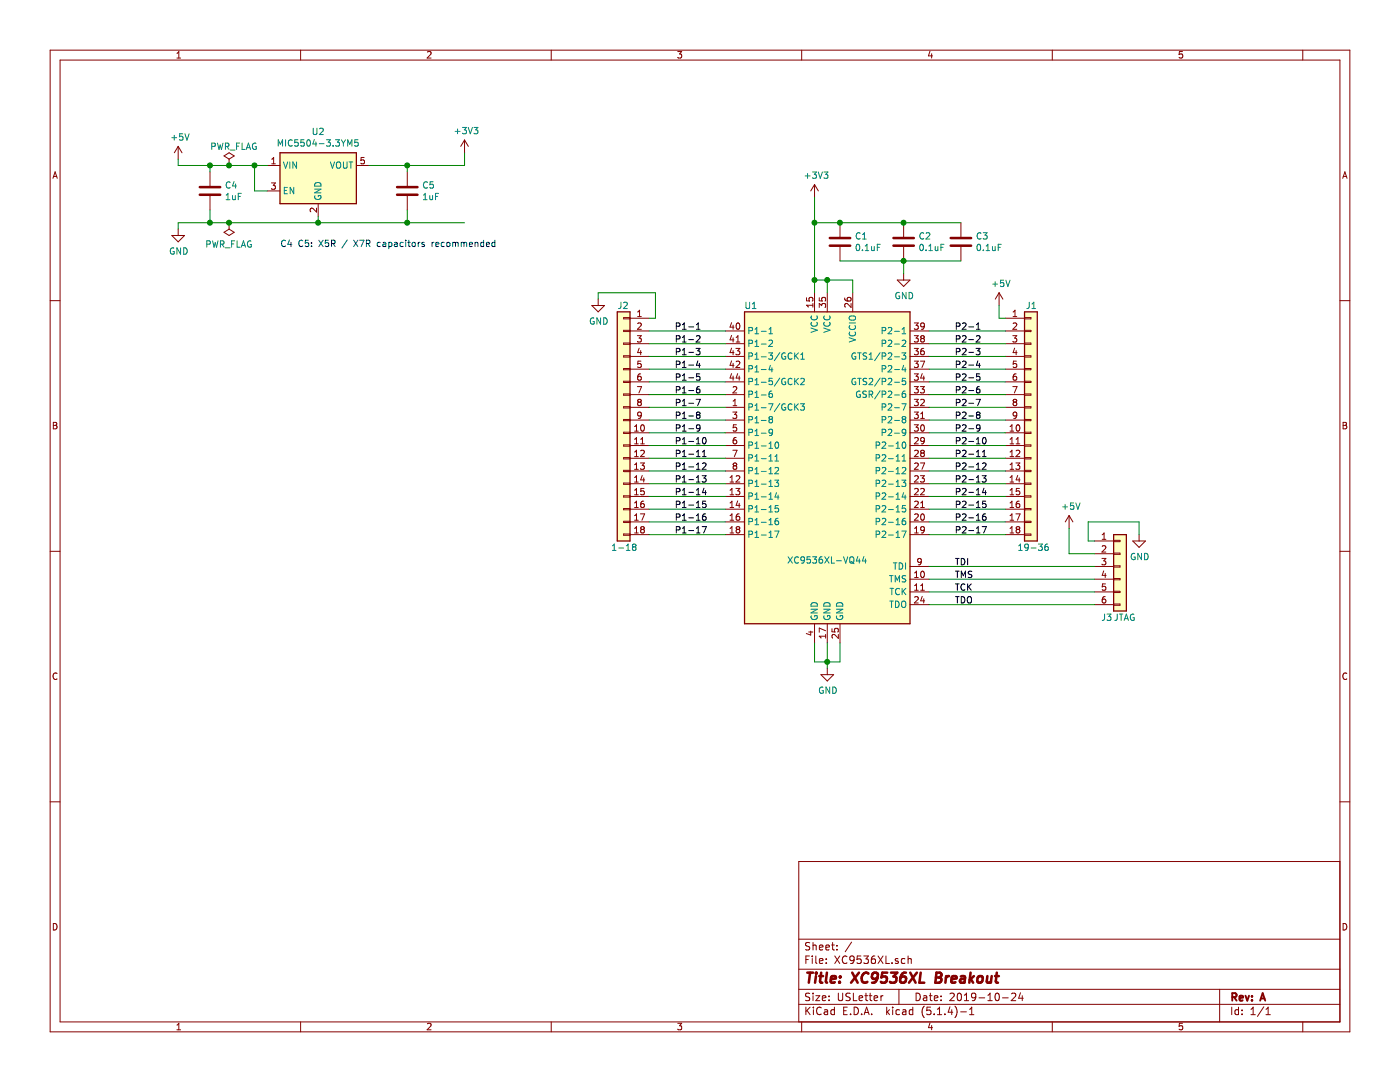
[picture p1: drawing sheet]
EESchema Schematic File Version 4
LIBS:XC9536XL-cache
EELAYER 30 0
EELAYER END
$Descr USLetter 11000 8500
encoding utf-8
Sheet 1 1
Title "XC9536XL Breakout"
Date "2019-10-24"
Rev "A"
Comp ""
Comment1 ""
Comment2 ""
Comment3 ""
Comment4 ""
$EndDescr
$Comp
L Connector_Generic:Conn_01x18 J1
U 1 1
P 8100 3300
F 0 "J1" H 8150 4200 50  0000 R CNN
F 1 "19-36" H 8250 2300 50  0000 R CNN
F 2 "Connector_PinHeader_2.54mm:PinHeader_1x18_P2.54mm_Vertical" H 8100 3300 50  0001 C CNN
F 3 "~" H 8100 3300 50  0001 C CNN
	1    8100 3300
	1    0    0    -1  
$EndComp
$Comp
L power:GND #PWR02
U 1 1
P 1400 1800
F 0 "#PWR02" H 1400 1550 50  0001 C CNN
F 1 "GND" H 1405 1627 50  0000 C CNN
F 2 "" H 1400 1800 50  0001 C CNN
F 3 "" H 1400 1800 50  0001 C CNN
	1    1400 1800
	1    0    0    -1  
$EndComp
$Comp
L Device:C C1
U 1 1
P 6600 1900
F 0 "C1" H 6715 1946 50  0000 L CNN
F 1 "0.1uF" H 6715 1855 50  0000 L CNN
F 2 "Capacitor_SMD:C_0603_1608Metric" H 6638 1750 50  0001 C CNN
F 3 "~" H 6600 1900 50  0001 C CNN
	1    6600 1900
	1    0    0    -1  
$EndComp
$Comp
L power:PWR_FLAG #FLG01
U 1 1
P 1800 1300
F 0 "#FLG01" H 1800 1375 50  0001 C CNN
F 1 "PWR_FLAG" H 1650 1450 50  0000 L CNN
F 2 "" H 1800 1300 50  0001 C CNN
F 3 "~" H 1800 1300 50  0001 C CNN
	1    1800 1300
	1    0    0    -1  
$EndComp
$Comp
L Device:C C2
U 1 1
P 7100 1900
F 0 "C2" H 7215 1946 50  0000 L CNN
F 1 "0.1uF" H 7215 1855 50  0000 L CNN
F 2 "Capacitor_SMD:C_0603_1608Metric" H 7138 1750 50  0001 C CNN
F 3 "~" H 7100 1900 50  0001 C CNN
	1    7100 1900
	1    0    0    -1  
$EndComp
$Comp
L xc9536xl-vq44:XC9536XL-VQ44 U1
U 1 1
P 6500 3500
F 0 "U1" H 5900 4600 50  0000 C CNN
F 1 "XC9536XL-VQ44" H 6500 2600 50  0000 C CNN
F 2 "Package_QFP:TQFP-44_10x10mm_P0.8mm" H 6500 3500 50  0001 C CNN
F 3 "" H 6500 3500 50  0001 C CNN
	1    6500 3500
	1    0    0    -1  
$EndComp
Wire Wire Line
	5100 2600 5700 2600
Wire Wire Line
	5100 2700 5700 2700
Wire Wire Line
	5100 2800 5700 2800
Wire Wire Line
	5100 2900 5700 2900
Wire Wire Line
	5100 3000 5700 3000
Wire Wire Line
	5100 3100 5700 3100
Wire Wire Line
	5100 3200 5700 3200
Wire Wire Line
	5100 3300 5700 3300
Wire Wire Line
	5100 3400 5700 3400
Wire Wire Line
	5100 3500 5700 3500
Wire Wire Line
	5100 3600 5700 3600
Wire Wire Line
	5100 3700 5700 3700
Wire Wire Line
	5100 3800 5700 3800
Wire Wire Line
	5100 3900 5700 3900
Wire Wire Line
	5100 4000 5700 4000
Wire Wire Line
	5100 4100 5700 4100
Wire Wire Line
	5100 4200 5700 4200
Wire Wire Line
	7300 2600 7900 2600
Wire Wire Line
	7300 2700 7900 2700
Wire Wire Line
	7300 2800 7900 2800
Wire Wire Line
	7300 2900 7900 2900
Wire Wire Line
	7300 3000 7900 3000
Wire Wire Line
	7300 3100 7900 3100
Wire Wire Line
	7300 3200 7900 3200
Wire Wire Line
	7300 3300 7900 3300
Wire Wire Line
	7300 3400 7900 3400
Wire Wire Line
	7300 3500 7900 3500
Wire Wire Line
	7300 3600 7900 3600
Wire Wire Line
	7300 3700 7900 3700
Wire Wire Line
	7300 3800 7900 3800
Wire Wire Line
	7300 3900 7900 3900
Wire Wire Line
	7300 4000 7900 4000
Wire Wire Line
	7300 4100 7900 4100
Wire Wire Line
	7300 4200 7900 4200
$Comp
L Regulator_Linear:MIC5504-3.3YM5 U2
U 1 1
P 2500 1400
F 0 "U2" H 2500 1767 50  0000 C CNN
F 1 "MIC5504-3.3YM5" H 2500 1676 50  0000 C CNN
F 2 "Package_TO_SOT_SMD:SOT-23-5" H 2500 1000 50  0001 C CNN
F 3 "http://ww1.microchip.com/downloads/en/DeviceDoc/MIC550X.pdf" H 2250 1650 50  0001 C CNN
	1    2500 1400
	1    0    0    -1  
$EndComp
$Comp
L power:+5V #PWR03
U 1 1
P 1400 1250
F 0 "#PWR03" H 1400 1100 50  0001 C CNN
F 1 "+5V" H 1415 1423 50  0000 C CNN
F 2 "" H 1400 1250 50  0001 C CNN
F 3 "" H 1400 1250 50  0001 C CNN
	1    1400 1250
	1    0    0    -1  
$EndComp
$Comp
L power:GND #PWR0101
U 1 1
P 4700 2350
F 0 "#PWR0101" H 4700 2100 50  0001 C CNN
F 1 "GND" H 4705 2177 50  0000 C CNN
F 2 "" H 4700 2350 50  0001 C CNN
F 3 "" H 4700 2350 50  0001 C CNN
	1    4700 2350
	1    0    0    -1  
$EndComp
$Comp
L Device:C C3
U 1 1
P 7550 1900
F 0 "C3" H 7665 1946 50  0000 L CNN
F 1 "0.1uF" H 7665 1855 50  0000 L CNN
F 2 "Capacitor_SMD:C_0603_1608Metric" H 7588 1750 50  0001 C CNN
F 3 "~" H 7550 1900 50  0001 C CNN
	1    7550 1900
	1    0    0    -1  
$EndComp
Wire Wire Line
	1400 1250 1400 1300
Wire Wire Line
	1400 1300 1650 1300
Wire Wire Line
	1400 1800 1400 1750
$Comp
L power:+3V3 #PWR01
U 1 1
P 3650 1200
F 0 "#PWR01" H 3650 1050 50  0001 C CNN
F 1 "+3V3" H 3665 1373 50  0000 C CNN
F 2 "" H 3650 1200 50  0001 C CNN
F 3 "" H 3650 1200 50  0001 C CNN
	1    3650 1200
	1    0    0    -1  
$EndComp
$Comp
L power:+3V3 #PWR04
U 1 1
P 6400 1550
F 0 "#PWR04" H 6400 1400 50  0001 C CNN
F 1 "+3V3" H 6415 1723 50  0000 C CNN
F 2 "" H 6400 1550 50  0001 C CNN
F 3 "" H 6400 1550 50  0001 C CNN
	1    6400 1550
	1    0    0    -1  
$EndComp
Wire Wire Line
	6400 2300 6400 2200
Wire Wire Line
	6400 1750 6600 1750
Connection ~ 6400 1750
Wire Wire Line
	6400 1750 6400 1550
Connection ~ 6600 1750
Wire Wire Line
	6600 1750 7100 1750
Connection ~ 7100 1750
Wire Wire Line
	7100 1750 7550 1750
Wire Wire Line
	7550 2050 7100 2050
Connection ~ 7100 2050
Wire Wire Line
	7100 2050 6600 2050
Wire Wire Line
	6400 2200 6500 2200
Wire Wire Line
	6500 2200 6500 2300
Connection ~ 6400 2200
Wire Wire Line
	6400 2200 6400 1750
Wire Wire Line
	6700 2300 6700 2200
Wire Wire Line
	6700 2200 6500 2200
Connection ~ 6500 2200
$Comp
L power:GND #PWR05
U 1 1
P 7100 2150
F 0 "#PWR05" H 7100 1900 50  0001 C CNN
F 1 "GND" H 7105 1977 50  0000 C CNN
F 2 "" H 7100 2150 50  0001 C CNN
F 3 "" H 7100 2150 50  0001 C CNN
	1    7100 2150
	1    0    0    -1  
$EndComp
Wire Wire Line
	7100 2150 7100 2050
$Comp
L power:+5V #PWR06
U 1 1
P 7850 2400
F 0 "#PWR06" H 7850 2250 50  0001 C CNN
F 1 "+5V" H 7865 2573 50  0000 C CNN
F 2 "" H 7850 2400 50  0001 C CNN
F 3 "" H 7850 2400 50  0001 C CNN
	1    7850 2400
	1    0    0    -1  
$EndComp
Wire Wire Line
	7850 2400 7850 2500
Wire Wire Line
	7850 2500 7900 2500
Wire Wire Line
	6400 5050 6400 5200
Wire Wire Line
	6400 5200 6500 5200
Wire Wire Line
	6600 5200 6600 5050
Wire Wire Line
	6500 5050 6500 5200
Connection ~ 6500 5200
Wire Wire Line
	6500 5200 6600 5200
Wire Wire Line
	6500 5250 6500 5200
$Comp
L power:GND #PWR07
U 1 1
P 6500 5250
F 0 "#PWR07" H 6500 5000 50  0001 C CNN
F 1 "GND" H 6505 5077 50  0000 C CNN
F 2 "" H 6500 5250 50  0001 C CNN
F 3 "" H 6500 5250 50  0001 C CNN
	1    6500 5250
	1    0    0    -1  
$EndComp
$Comp
L Connector_Generic:Conn_01x18 J2
U 1 1
P 4900 3300
F 0 "J2" H 4950 4200 50  0000 R CNN
F 1 "1-18" H 5000 2300 50  0000 R CNN
F 2 "Connector_PinHeader_2.54mm:PinHeader_1x18_P2.54mm_Vertical" H 4900 3300 50  0001 C CNN
F 3 "~" H 4900 3300 50  0001 C CNN
	1    4900 3300
	-1   0    0    -1  
$EndComp
Wire Wire Line
	5100 2500 5150 2500
Wire Wire Line
	5150 2500 5150 2300
Wire Wire Line
	5150 2300 4700 2300
Wire Wire Line
	4700 2300 4700 2350
Wire Wire Line
	3650 1300 3650 1200
Connection ~ 2500 1750
Wire Wire Line
	2500 1750 2500 1700
Connection ~ 1800 1300
Wire Wire Line
	1800 1300 2000 1300
Wire Wire Line
	2900 1300 3200 1300
$Comp
L Connector_Generic:Conn_01x06 J3
U 1 1
P 8800 4450
F 0 "J3" H 8650 4050 50  0000 L CNN
F 1 "JTAG" H 8750 4050 50  0000 L CNN
F 2 "Connector_PinHeader_2.54mm:PinHeader_1x06_P2.54mm_Vertical" H 8800 4450 50  0001 C CNN
F 3 "~" H 8800 4450 50  0001 C CNN
	1    8800 4450
	1    0    0    -1  
$EndComp
$Comp
L power:GND #PWR09
U 1 1
P 8950 4200
F 0 "#PWR09" H 8950 3950 50  0001 C CNN
F 1 "GND" H 8955 4027 50  0000 C CNN
F 2 "" H 8950 4200 50  0001 C CNN
F 3 "" H 8950 4200 50  0001 C CNN
	1    8950 4200
	1    0    0    -1  
$EndComp
$Comp
L power:+5V #PWR08
U 1 1
P 8400 4150
F 0 "#PWR08" H 8400 4000 50  0001 C CNN
F 1 "+5V" H 8415 4323 50  0000 C CNN
F 2 "" H 8400 4150 50  0001 C CNN
F 3 "" H 8400 4150 50  0001 C CNN
	1    8400 4150
	1    0    0    -1  
$EndComp
Wire Wire Line
	7300 4450 8600 4450
Wire Wire Line
	7300 4550 8600 4550
Wire Wire Line
	7300 4650 8600 4650
Wire Wire Line
	8600 4750 7300 4750
Wire Wire Line
	8400 4150 8400 4350
Wire Wire Line
	8400 4350 8600 4350
Wire Wire Line
	8600 4250 8550 4250
Wire Wire Line
	8550 4250 8550 4100
Wire Wire Line
	8550 4100 8950 4100
Wire Wire Line
	8950 4100 8950 4200
$Comp
L power:PWR_FLAG #FLG0101
U 1 1
P 1800 1750
F 0 "#FLG0101" H 1800 1825 50  0001 C CNN
F 1 "PWR_FLAG" H 1800 1923 50  0000 C CNN
F 2 "" H 1800 1750 50  0001 C CNN
F 3 "~" H 1800 1750 50  0001 C CNN
	1    1800 1750
	-1   0    0    1   
$EndComp
$Comp
L Device:C C4
U 1 1
P 1650 1500
F 0 "C4" H 1765 1546 50  0000 L CNN
F 1 "1uF" H 1765 1455 50  0000 L CNN
F 2 "Capacitor_SMD:C_0603_1608Metric" H 1688 1350 50  0001 C CNN
F 3 "~" H 1650 1500 50  0001 C CNN
	1    1650 1500
	1    0    0    -1  
$EndComp
$Comp
L Device:C C5
U 1 1
P 3200 1500
F 0 "C5" H 3315 1546 50  0000 L CNN
F 1 "1uF" H 3315 1455 50  0000 L CNN
F 2 "Capacitor_SMD:C_0603_1608Metric" H 3238 1350 50  0001 C CNN
F 3 "~" H 3200 1500 50  0001 C CNN
	1    3200 1500
	1    0    0    -1  
$EndComp
Wire Wire Line
	2100 1500 2000 1500
Wire Wire Line
	2000 1500 2000 1300
Connection ~ 2000 1300
Wire Wire Line
	2000 1300 2100 1300
Wire Wire Line
	2500 1750 1800 1750
Wire Wire Line
	1650 1750 1650 1650
Wire Wire Line
	1650 1350 1650 1300
Connection ~ 1650 1300
Wire Wire Line
	1650 1300 1800 1300
Connection ~ 1800 1750
Wire Wire Line
	1800 1750 1650 1750
Wire Wire Line
	2500 1750 3200 1750
Wire Wire Line
	1400 1750 1650 1750
Connection ~ 1650 1750
Wire Wire Line
	3200 1650 3200 1750
Connection ~ 3200 1750
Wire Wire Line
	3200 1750 3650 1750
Wire Wire Line
	3200 1350 3200 1300
Connection ~ 3200 1300
Wire Wire Line
	3200 1300 3650 1300
Text Notes 2200 1950 0    50   ~ 0
C4 C5: X5R / X7R capacitors recommended
Text Label 5300 2600 0    50   ~ 0
P1-1
Text Label 5300 2700 0    50   ~ 0
P1-2
Text Label 5300 2800 0    50   ~ 0
P1-3
Text Label 5300 2900 0    50   ~ 0
P1-4
Text Label 5300 3000 0    50   ~ 0
P1-5
Text Label 5300 3100 0    50   ~ 0
P1-6
Text Label 5300 3200 0    50   ~ 0
P1-7
Text Label 5300 3300 0    50   ~ 0
P1-8
Text Label 5300 3400 0    50   ~ 0
P1-9
Text Label 5300 3500 0    50   ~ 0
P1-10
Text Label 5300 3600 0    50   ~ 0
P1-11
Text Label 5300 3700 0    50   ~ 0
P1-12
Text Label 5300 3800 0    50   ~ 0
P1-13
Text Label 5300 3900 0    50   ~ 0
P1-14
Text Label 5300 4000 0    50   ~ 0
P1-15
Text Label 5300 4100 0    50   ~ 0
P1-16
Text Label 5300 4200 0    50   ~ 0
P1-17
Text Label 7500 2600 0    50   ~ 0
P2-1
Text Label 7500 2700 0    50   ~ 0
P2-2
Text Label 7500 2800 0    50   ~ 0
P2-3
Text Label 7500 2900 0    50   ~ 0
P2-4
Text Label 7500 3000 0    50   ~ 0
P2-5
Text Label 7500 3100 0    50   ~ 0
P2-6
Text Label 7500 3200 0    50   ~ 0
P2-7
Text Label 7500 3300 0    50   ~ 0
P2-8
Text Label 7500 3400 0    50   ~ 0
P2-9
Text Label 7500 3500 0    50   ~ 0
P2-10
Text Label 7500 3600 0    50   ~ 0
P2-11
Text Label 7500 3700 0    50   ~ 0
P2-12
Text Label 7500 3800 0    50   ~ 0
P2-13
Text Label 7500 3900 0    50   ~ 0
P2-14
Text Label 7500 4000 0    50   ~ 0
P2-15
Text Label 7500 4100 0    50   ~ 0
P2-16
Text Label 7500 4200 0    50   ~ 0
P2-17
Text Label 7500 4450 0    50   ~ 0
TDI
Text Label 7500 4550 0    50   ~ 0
TMS
Text Label 7500 4650 0    50   ~ 0
TCK
Text Label 7500 4750 0    50   ~ 0
TDO
$EndSCHEMATC
